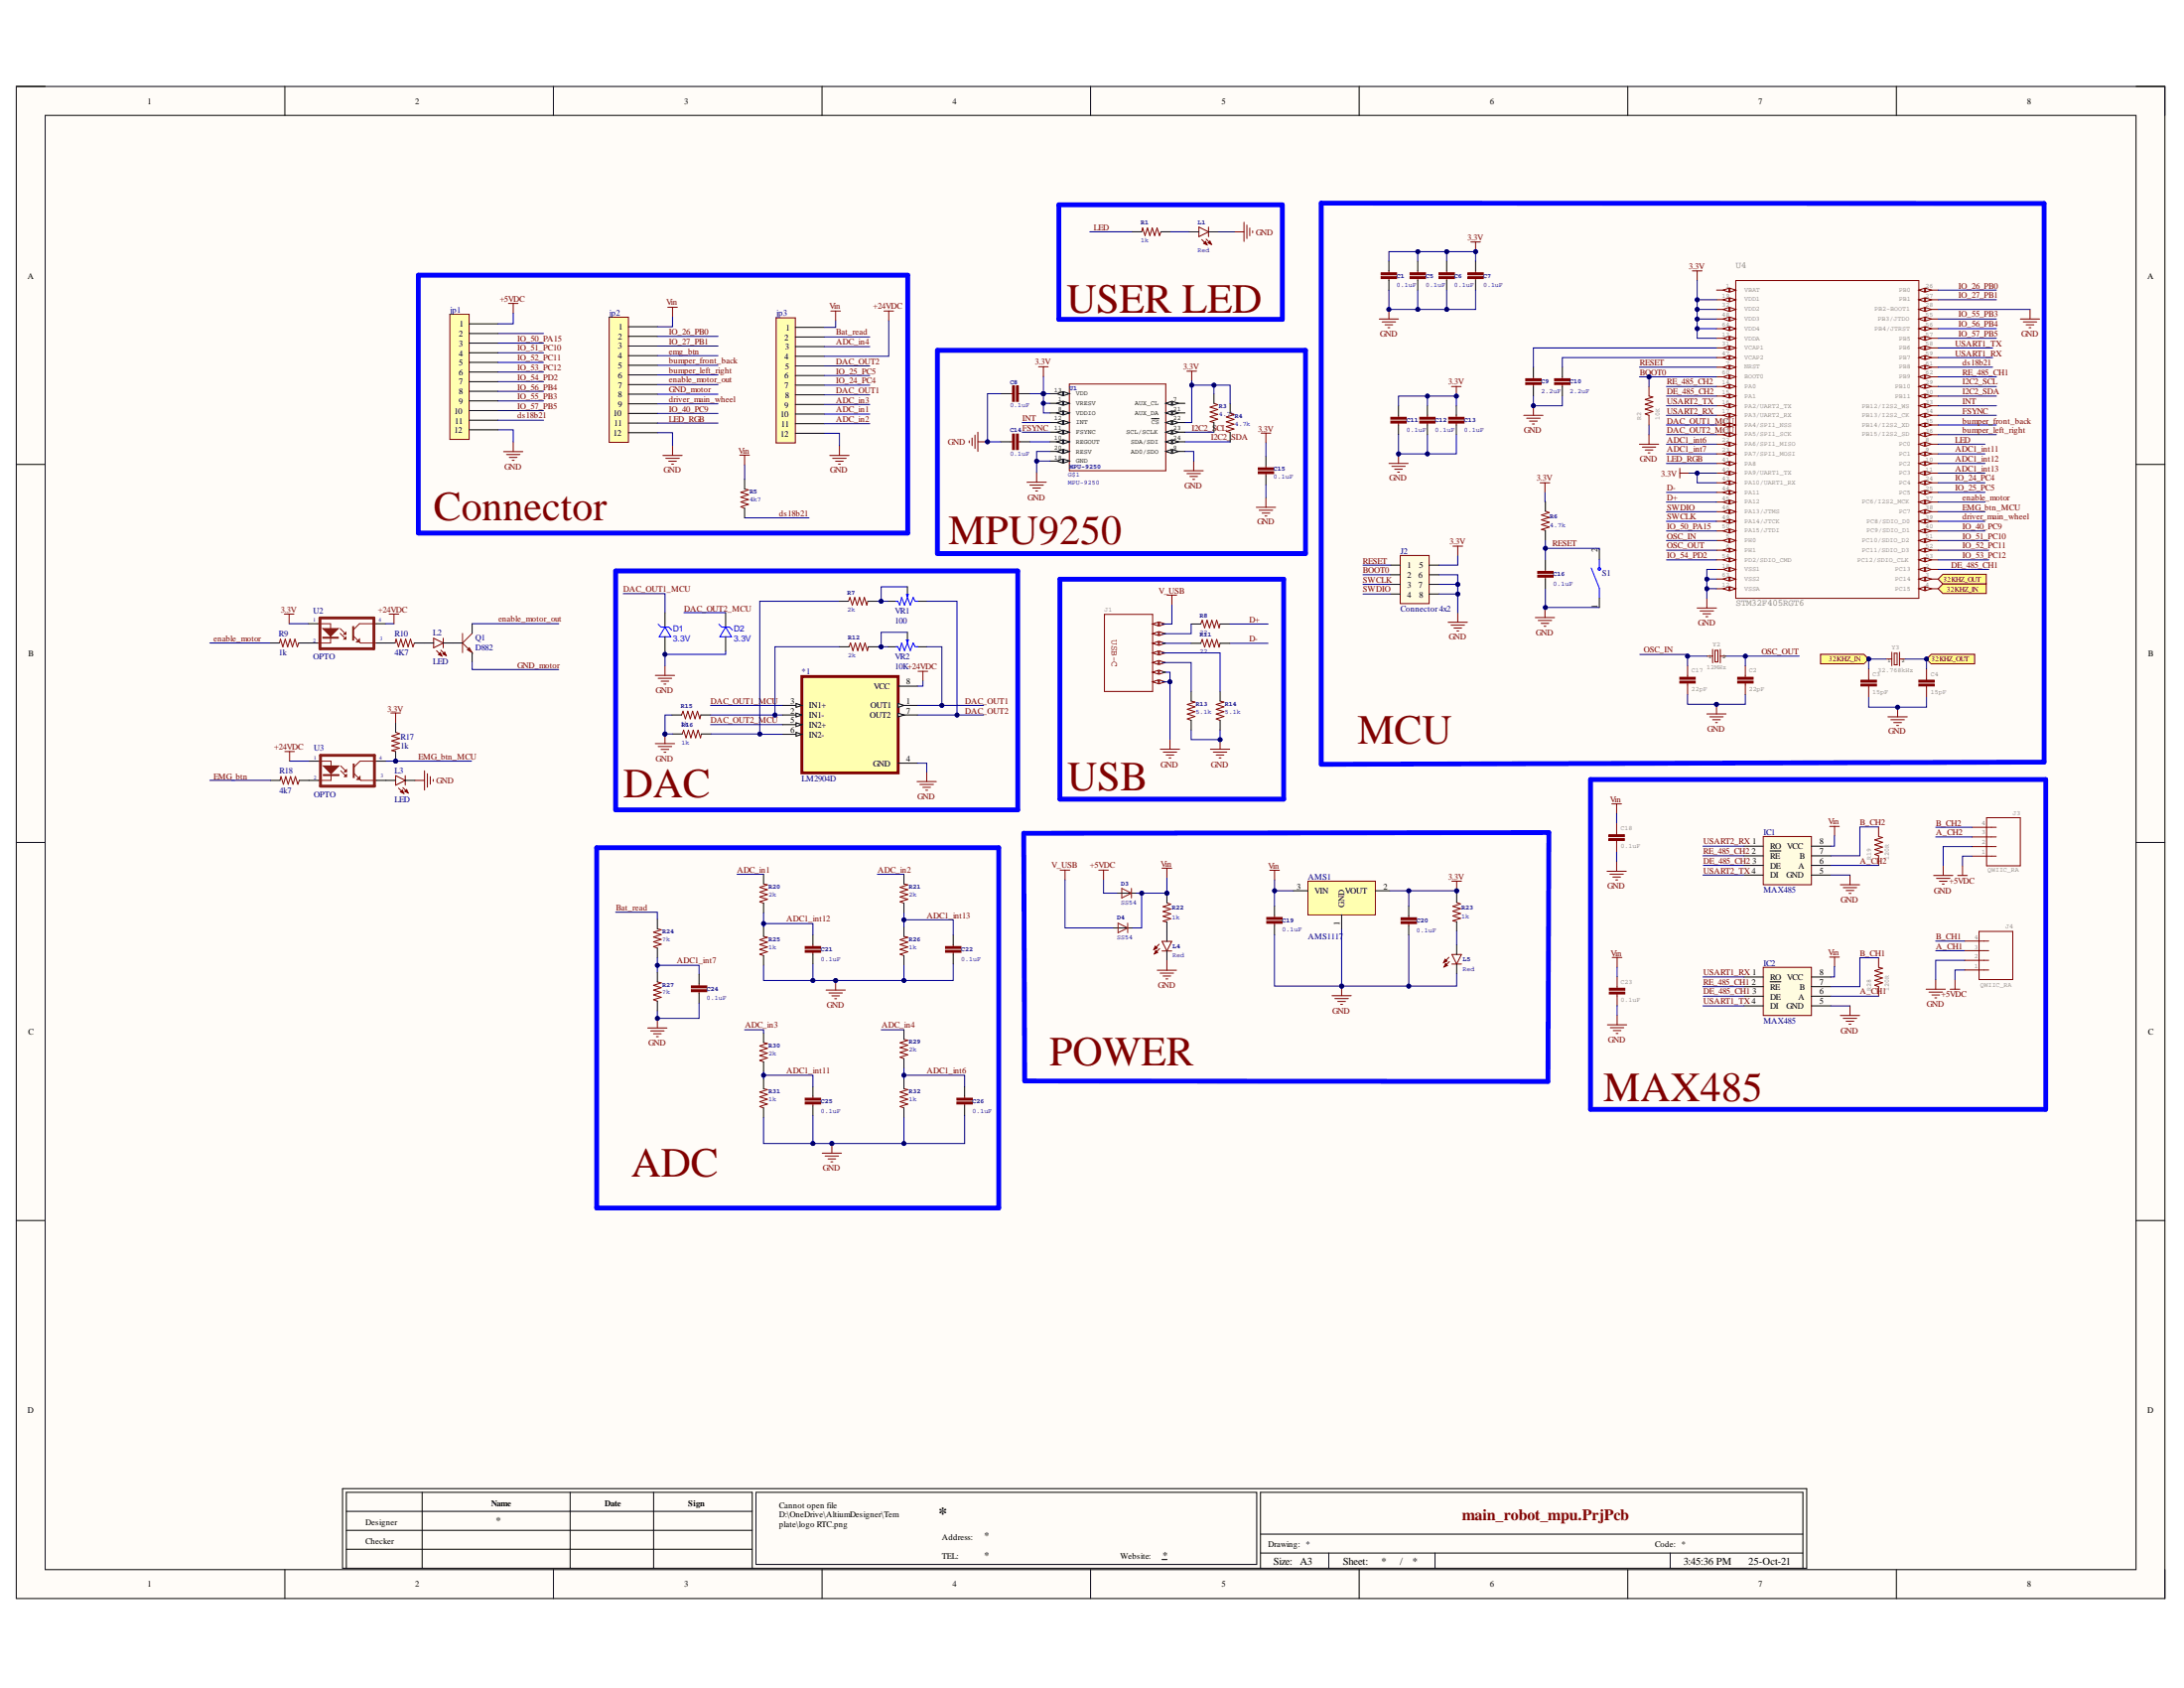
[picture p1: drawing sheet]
# Altium project main_robot_mpu.PrjPcb
1 sheet, 88 parts. Net scope: flat (ports and power ports of the same name join across sheets).
Board file: main_robot_mpu.PcbDoc

## Sheet main_robot_mpu.SchDoc
size A2

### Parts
*1  LM2904D  [SOIC 8]
AMS1  AMS1117  [SOT89]
C1  0.1uF  [CAP_SMD0603]
C2  22pF  [0603-CAP]
C3  15pF  [0603-CAP]
C4  15pF  [0603-CAP]
C5  0.1uF  [CAP_SMD0603]
C6  0.1uF  [CAP_SMD0603]
C7  0.1uF  [CAP_SMD0603]
C8  0.1uF  [CAP_SMD0603]
C9  2.2uF  [CAP_SMD0603]
C10  2.2uF  [CAP_SMD0603]
C11  0.1uF  [CAP_SMD0603]
C12  0.1uF  [CAP_SMD0603]
C13  0.1uF  [CAP_SMD0603]
C14  0.1uF  [CAP_SMD0603]
C15  0.1uF  [CAP_SMD0603]
C16  0.1uF  [CAP_SMD0603]
C17  22pF  [0603-CAP]
C18  0.1uF  [0603-CAP]
C19  0.1uF  [CAP_SMD0603]
C20  0.1uF  [CAP_SMD0603]
C21  0.1uF  [CAP_SMD0603]
C22  0.1uF  [CAP_SMD0603]
C23  0.1uF  [0603-CAP]
C24  0.1uF  [CAP_SMD0603]
C25  0.1uF  [CAP_SMD0603]
C26  0.1uF  [CAP_SMD0603]
D1  3.3V  [SOD323]
D2  3.3V  [SOD323]
D3  SS54  [SMB]
D4  SS54  [SMB]
IC1  MAX485  [SO-8]
IC2  MAX485  [SO-8]
J1  USB_C_2-LAYER_PADS  [USB-C-16P-2LAYER-PADS]  (value not drawn)
J2  Connector 4x2  [JP4x2]
J3  QWIIC_RA  [JST04_1MM_RA]
J4  QWIIC_RA  [JST04_1MM_RA]
jp1  jumper 12p 2.54mm  [jumper 12p 2.54mm]  (value not drawn)
jp2  jumper 12p 2.54mm  [jumper 12p 2.54mm]  (value not drawn)
jp3  jumper 12p 2.54mm  [jumper 12p 2.54mm]  (value not drawn)
L1  Red  [LED_RED_SMD_0603]
L2  LED  [LED_GREEN_SMD_0603]
L3  LED  [LED_RED_SMD_0603]
L4  Red  [LED_YELLOW_SMD_0603]
L5  Red  [LED_GREEN_SMD_0603]
Q1  D882  [SOT89]
R1  1k  [RES_SMD0603]
R2  10K  [0603-RES]
R3  4.7k  [RES_SMD0603]
R4  4.7k  [RES_SMD0603]
R5  4k7  [RES_SMD0603]
R6  4.7k  [RES_SMD0603]
R7  2k  [RES_SMD0603]
R8  22  [RES_SMD0603]
R9  1k  [RES_SMD0603]
R10  4K7  [RES_SMD0603]
R11  22  [RES_SMD0603]
R12  2k  [RES_SMD0603]
R13  5.1k  [RES_SMD0603]
R14  5.1k  [RES_SMD0603]
R15  1k  [RES_SMD0603]
R16  1k  [RES_SMD0603]
R17  1k  [RES_SMD0603]
R18  4k7  [RES_SMD0603]
R19  120R  [0603-RES]
R20  2k  [RES_SMD0603]
R21  2k  [RES_SMD0603]
R22  1k  [RES_SMD0603]
R23  1k  [RES_SMD0603]
R24  ?k  [RES_SMD0603]
R25  1k  [RES_SMD0603]
R26  1k  [RES_SMD0603]
R27  ?k  [RES_SMD0603]
R28  120R  [0603-RES]
R29  2k  [RES_SMD0603]
R30  2k  [RES_SMD0603]
R31  1k  [RES_SMD0603]
R32  1k  [RES_SMD0603]
S1  PTS636_SM43J_SMTR_LFS  [BUTTON_3x4]  (value not drawn)
U1  MPU-9250  GateName_1: G$1  [QFN-24]
U2  OPTO  [SOP4]
U3  OPTO  [SOP4]
U4  STM32F405RGT6  [TQFP64]
VR1  100  [VR - SMD]
VR2  10K  [VR - SMD]
Y2  12MHz  [CRYSTAL-SMD-5X3.2-4PAD]
Y3  32.768kHz  [CRYSTAL-SMD-3.2X1.5MM]

### Ports
32KHZ_IN (in), 32KHZ_OUT (in)

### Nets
3.3V: AMS1.2(VOUT) C1.2 C5.2 C6.2 C7.2 C8.1 C11.2 C12.2 C13.2 C15.1 C20.2 J2.5 jp1.2 jp2.1 R3.1 R4.1 R6.1 R17.1 R23.1 U1.1(VRESV) U1.8(VDDIO) U1.13(VDD) U1.22(~{CS}) U2.1(A) U4.13(VDDA) U4.19(VDD1) U4.32(VDD2) U4.42(PA9/UART1_TX) U4.43(PA10/UART1_RX) U4.48(VDD3) U4.64(VDD4)
+5VDC: D3.1 J3.1 J4.1 jp1.1
+24VDC: *1.8(VCC) jp3.4 U2.4(C) U3.1(A)
GND: *1.4(GND) AMS1.1(GND) C1.1 C2.1 C3.1 C4.1 C5.1 C6.1 C7.1 C8.2 C9.1 C10.1 C11.1 C12.1 C13.1 C14.2 C15.2 C16.1 C17.1 C18.1 C19.1 C20.1 C21.1 C22.1 C23.1 C24.1 C25.1 C26.1 D1.A D2.A IC1.5(GND) IC2.5(GND) J1.GND J1.SHLD1(SHLD) J2.6 J2.7 J2.8 J3.2 J4.2 jp1.12 jp2.12 jp3.12 L1.2(POS) L3.2(POS) L4.2(POS) L5.2(POS) R2.1 R13.1 R14.1 R15.1 R16.1 R25.1 R26.1 R27.1 R31.1 R32.1 S1.1(COM) U1.9(AD0/SDO) U1.18(GND) U1.20(RESV) U4.12(VSSA) U4.18(VSS1) U4.28(PB2-BOOT1) U4.63(VSS2)
V_USB: D4.1 J1.VBUS1(VBUS)
Vin: AMS1.3(VIN) C18.2 C19.2 C23.2 D3.2 D4.2 IC1.8(VCC) IC2.8(VCC) jp3.1 R5.2 R22.1
A_CH1: IC2.6(A) J4.3 R28.1
A_CH2: IC1.6(A) J3.3 R19.1
ADC1_int6: C26.2 R29.1 R32.2 U4.22(PA6/SPI1_MISO)
ADC1_int7: C24.2 R24.1 R27.2 U4.23(PA7/SPI1_MOSI)
ADC1_int11: C25.2 R30.1 R31.2 U4.9(PC1)
ADC1_int12: C21.2 R20.1 R25.2 U4.10(PC2)
ADC1_int13: C22.2 R21.1 R26.2 U4.11(PC3)
ADC_in1: jp3.10 R20.2
ADC_in2: jp3.11 R21.2
ADC_in3: jp3.9 R30.2
ADC_in4: jp3.3 R29.2
B_CH1: IC2.7(B) J4.4 R28.2
B_CH2: IC1.7(B) J3.4 R19.2
Bat_read: jp3.2 R24.2
BOOT0: J2.2 R2.2 U4.60(BOOT0)
bumper_front_back: jp2.5 U4.35(PB14/I2S2_XD)
bumper_left_right: jp2.6 U4.36(PB15/I2S2_SD)
D+: R8.2 U4.45(PA12)
D-: R11.2 U4.44(PA11)
DAC_OUT1: *1.1(OUT1) jp3.8 VR2.3
DAC_OUT1_MCU: *1.3(IN1+) D1.K U4.20(PA4/SPI1_NSS)
DAC_OUT2: *1.7(OUT2) jp3.5 VR1.3
DAC_OUT2_MCU: *1.5(IN2+) D2.K U4.21(PA5/SPI1_SCK)
DE_485_CH1: IC2.3(DE) U4.2(PC13)
DE_485_CH2: IC1.3(DE) U4.15(PA1)
driver_main_wheel: jp2.9 U4.39(PC8/SDIO_D0)
ds18b20: jp1.11 R5.1 U4.61(PB8)
EMG_btn: jp2.4 R18.2
EMG_btn_MCU: R17.2 U3.4(C) U4.38(PC7)
enable_motor: R9.2 U4.37(PC6/I2S2_MCK)
enable_motor_out: jp2.7 Q1.3(COLLECTOR)
FSYNC: U1.11(FSYNC) U4.34(PB13/I2S2_CK)
GND_motor: jp2.8 Q1.2(EMITTER)
I2C2_SCL: R3.2 U1.23(SCL/SCLK) U4.29(PB10)
I2C2_SDA: R4.2 U1.24(SDA/SDI) U4.30(PB11)
INT: U1.12(INT) U4.33(PB12/I2S2_WS)
IO_24_PC4: jp3.7 U4.24(PC4)
IO_25_PC5: jp3.6 U4.25(PC5)
IO_26_PB0: jp2.2 U4.26(PB0)
IO_27_PB1: jp2.3 U4.27(PB1)
IO_40_PC9: jp2.10 U4.40(PC9/SDIO_D1)
IO_50_PA15: jp1.3 U4.50(PA15/JTDI)
IO_51_PC10: jp1.4 U4.51(PC10/SDIO_D2)
IO_52_PC11: jp1.5 U4.52(PC11/SDIO_D3)
IO_53_PC12: jp1.6 U4.53(PC12/SDIO_CLK)
IO_54_PD2: jp1.7 U4.54(PD2/SDIO_CMD)
IO_55_PB3: jp1.9 U4.55(PB3/JTDO)
IO_56_PB4: jp1.8 U4.56(PB4/JTRST)
IO_57_PB5: jp1.10 U4.57(PB5)
LED: R1.2 U4.8(PC0)
LED_RGB: jp2.11 U4.41(PA8)
OSC_IN: C17.2 U4.5(PH0) Y2.1
OSC_OUT: C2.2 U4.6(PH1) Y2.3
RE_485_CH1: IC2.2(~{RE}) U4.62(PB9)
RE_485_CH2: IC1.2(~{RE}) U4.14(PA0)
RESET: C16.2 J2.1 R6.2 S1.2(NO) U4.7(NRST)
SWCLK: J2.3 U4.49(PA14/JTCK)
SWDIO: J2.4 U4.46(PA13/JTMS)
USART1_RX: IC2.1(RO) U4.59(PB7)
USART1_TX: IC2.4(DI) U4.58(PB6)
USART2_RX: IC1.1(RO) U4.17(PA3/UART2_RX)
USART2_TX: IC1.4(DI) U4.16(PA2/UART2_TX)
Net*1_2: *1.2(IN1-) R12.1 R15.2
Net*1_6: *1.6(IN2-) R7.1 R16.2
NetC3_2: C3.2 U4.4(PC15) Y3.1 ; port 32KHZ_IN
NetC4_2: C4.2 U4.3(PC14) Y3.3 ; port 32KHZ_OUT
NetC9_2: C9.2 U4.31(VCAP1)
NetC10_2: C10.2 U4.47(VCAP2)
NetC14_1: C14.1 U1.10(REGOUT)
NetJ1_A5: J1.A5(CC1) R14.2
NetJ1_A6: J1.A6(D+) R8.1
NetJ1_A7: J1.A7(D-) R11.1
NetJ1_B5: J1.B5(CC2) R13.2
NetL1_1: L1.1(NEG) R1.1
NetL2_1: L2.1(NEG) R10.1
NetL2_2: L2.2(POS) Q1.1(BASE)
NetL3_1: L3.1(NEG) U3.3(E)
NetL4_1: L4.1(NEG) R22.2
NetL5_1: L5.1(NEG) R23.2
NetR7_2: R7.2 VR1.1 VR1.2
NetR9_1: R9.1 U2.2(K)
NetR10_2: R10.2 U2.3(E)
NetR12_2: R12.2 VR2.1 VR2.2
NetR18_1: R18.1 U3.2(K)

Not connected (* = marked no-connect by the designer): J1 B6(D+) B7(D-) SHLD2(SHLD) SHLD3(SHLD) SHLD4(SHLD) VBUS2(VBUS); U1 7(AUX_CL) 21(AUX_DA); U4 1(VBAT)

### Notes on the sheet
- Labels drawn without touching a wire or pin: ADC, Connector, DAC, MAX485, MCU, MPU9250, POWER, USB, USER LED
